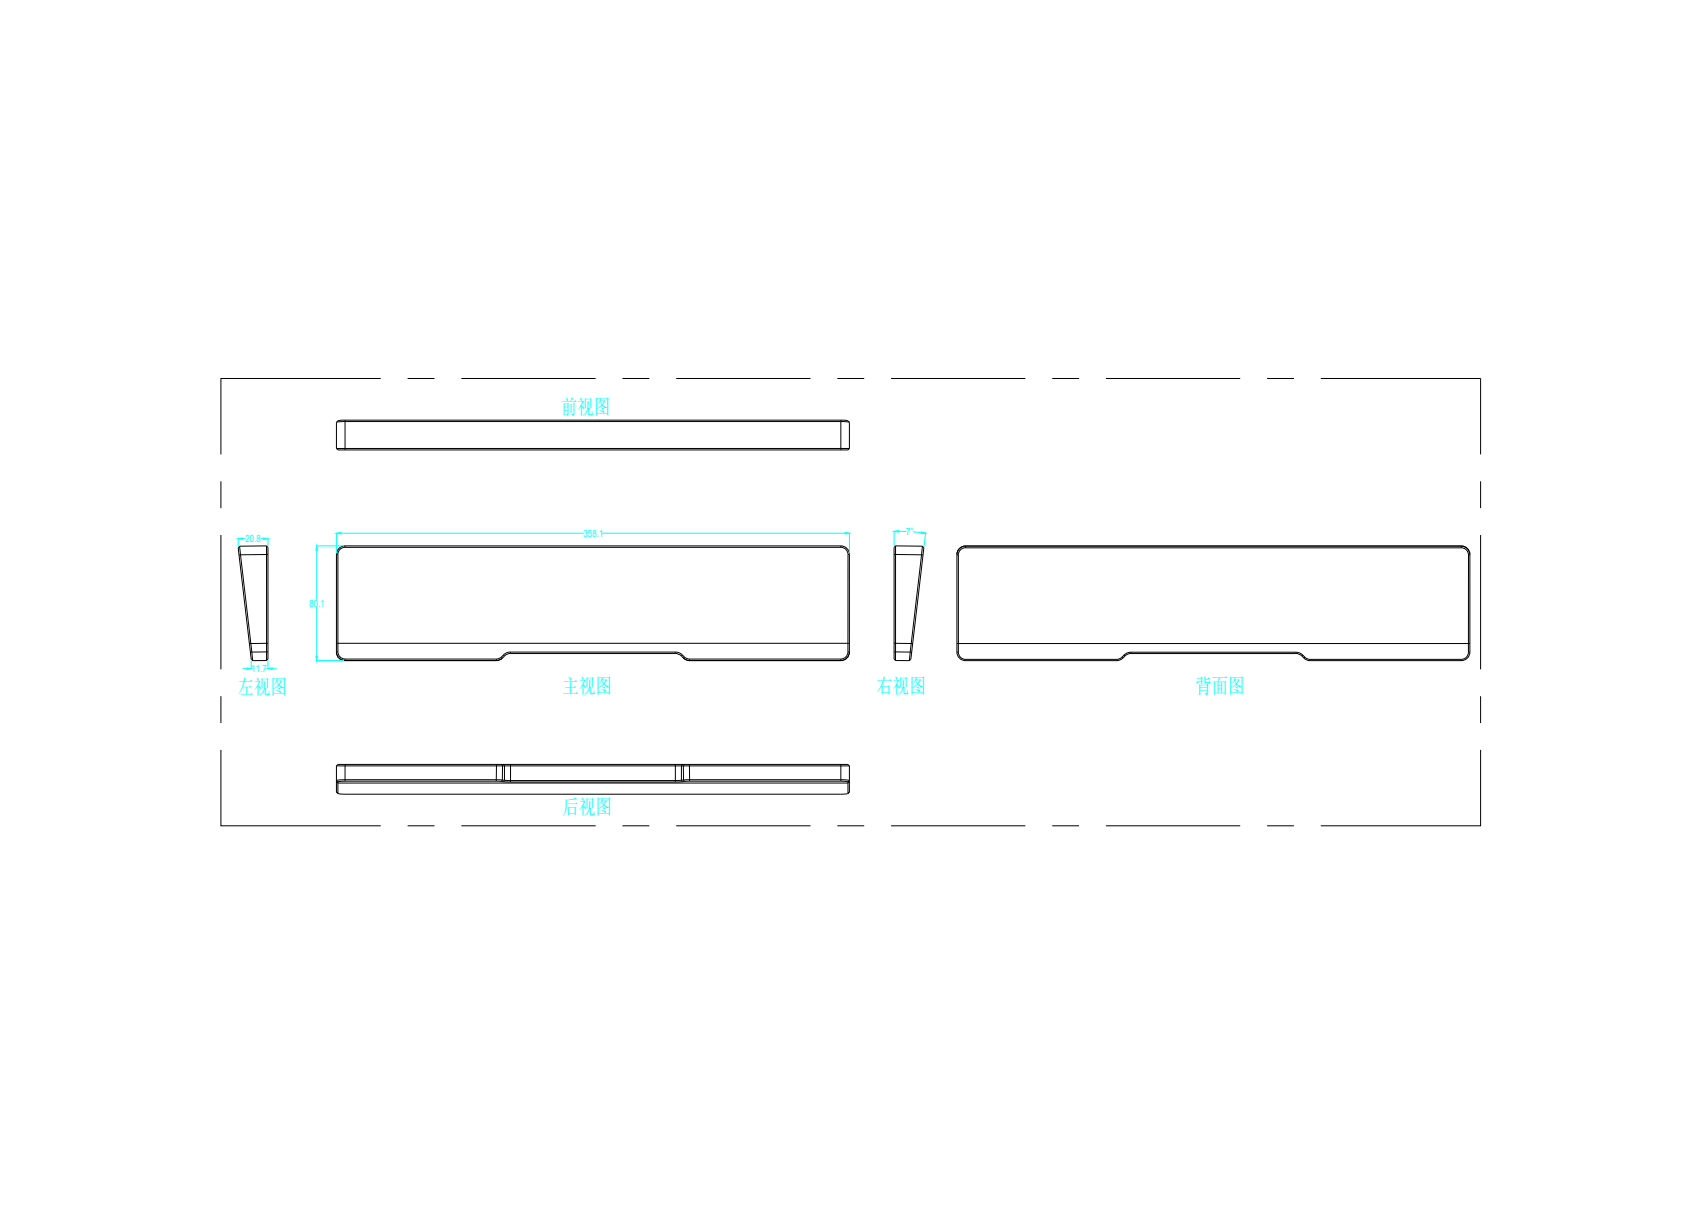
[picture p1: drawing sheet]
<svg xmlns="http://www.w3.org/2000/svg" width="1189mm" height="841mm" viewBox="0 0 1189 841" stroke-linecap="round" stroke-linejoin="round" font-family="sans-serif">
<!-- layer: 0 -->
<g fill="none" stroke="#000" stroke-width=".7">
<path d="M266 264h-112v53M285 264h18M322 264h94M435 264h18M472 264h94M585 264h18M622 264h94M735 264h18M772 264h94M885 264h18M922 264h112v53M235 295l4-1h349l5 1"/>
<path d="M235 295v18M241 293l-4 1-2 1M241 293v21M241 293h346M587 293l4 1 2 1M587 293v21M593 295v18M235 313l1 1h356l1-1M235 313h358M154 336v19M1034 336v19M154 373v94"/>
<path d="M1034 373v94M167 381l-1 1 9 78 1 1M167 381l1 6M168 387l8 68M168 387h-1M186 381v80M186 381l1 1v78l-1 1M186 381h-19M187 387h-19M235 387v68M235 387h1M236 387v68"/>
<path d="M241 382a5 5 0 0 0-5 5M241 381a6 6 0 0 0-6 6M241 381v1M241 382h346M241 381h346M587 381a6 6 0 0 1 6 6M587 382a5 5 0 0 1 5 5M587 381v1M592 387h1M592 387v68M593 387v68M624 387h19"/>
<path d="M625 381l-1 1v78l1 1M625 381v74M625 381h19M643 387l-8 68M643 387h1M644 381l-1 6M644 381l1 1-9 78-1 1M668 387v68M668 387h1M668 387a6 6 0 0 1 6-6h346a6 6 0 0 1 6 6M669 387v68M674 381a6 6 0 0 0-6 6"/>
<path d="M674 382a5 5 0 0 0-5 5M674 381h346M674 381v1M674 382h346M1020 382a5 5 0 0 1 5 5M1020 381a6 6 0 0 1 6 6M1020 381v1M1025 387v68M1026 387h-1M1026 387v68M176 455h-1M176 455v6"/>
<path d="M187 455h-11M187 449h-13M235 455a6 6 0 0 0 6 6M235 449h358M235 455h1M236 455a5 5 0 0 0 5 5M241 460v1M241 460h106M347 460v1M350 458l-3 2M351 459l-3 2h-1M351 459l-2 1-2 1"/>
<path d="M351 457l-1 2h1M351 457l1 1M352 458l-1 1M356 455l-2 1-3 1M356 456l-2 1-2 1M356 455h115v1h-115zM471 455l3 1 2 1M471 456l3 1 2 1M476 458l1 1M476 457l2 2h-1M476 457v1M477 459l2 1 2 1"/>
<path d="M477 459l2 2h2M478 458l3 2M481 460h106M481 460v1M587 460v1M592 455a5 5 0 0 1-5 5M592 455h1M593 455a6 6 0 0 1-6 6M624 455h1M624 449h13M625 455h10M625 455v6"/>
<path d="M635 455h1M635 455v6M668 455h1M668 449h358M668 455a6 6 0 0 0 6 6M669 455a5 5 0 0 0 5 5M783 459l-3 1M783 459h1M784 459l-2 2h-2M785 457v1M785 457l-2 2M785 458l-1 1"/>
<path d="M790 455l-3 1-2 1M790 456l-3 1-2 1M790 455v1h115v-1M790 455h115M905 456l2 1 2 1M905 455l2 1 3 1M909 458l1 1M910 457l1 2M910 457l-1 1M910 459l2 2h3M911 459h-1M911 459l4 1"/>
<path d="M1025 455a5 5 0 0 1-5 5M1026 455a6 6 0 0 1-6 6M1026 455h-1M186 461h-10M347 461h-106M481 461h106M625 461h10M674 461h106M674 460v1M674 460h106M780 460v1M915 461h105"/>
<path d="M915 460h105M915 460v1M1020 460v1M154 486v19M1034 486v19M154 523v53h112M235 535v18l1 1M235 535l1-1h356l1 1M235 535h358M241 534v11M347 534l-1 10M350 534l1 1v9"/>
<path d="M351 534l1 1v10M356 534v12M471 534v12M476 534v1v10M478 534l-1 1v9M481 534v10M587 534v11M593 535v18l-1 1M1034 523v53h-112M235 546l1 1h356l1-1M236 554h5h347h4M236 546v8"/>
<path d="M241 545l-5 1M241 545h105M346 545h4M346 544h-105l-6 1 1 1M346 544h5M346 544v1M350 545l1 1M351 544l-1 1M351 544l1 1M351 546h5M352 545h124M352 545l-1 1"/>
<path d="M356 546h115M476 545v1M476 546h-5M477 544l-1 1M477 544l1 1M478 545l-2 1M481 544h-4M481 544h106l6 1-1 1M481 545h-3M481 545h106M481 544v1M587 545l5 1"/>
<path d="M592 546v8M592 554h.1M285 576h18M322 576h94M435 576h18M472 576h94M585 576h18M622 576h94M735 576h18M772 576h94M885 576h18"/>
</g>
<g fill="none" stroke="#0ff" stroke-width=".7">
<path d="M166 376v6M169 376h2M182 376h2M187 376v5M235 372v14M238 372h170M420 372h170M593 372v14M624 371v10M627 371h6M638 371l5 1M646 372l-1 10"/>
<path d="M221 381h19M221 384v34M221 424v34M169 467h3M175 461v6M187 461v6M190 467h3M221 461h19"/>
</g>
<g fill="#0ff" stroke="#0ff" stroke-width=".7">
<path d="M590 372h3l-3 1z"/>
<path d="M235 372h3v1z"/>
<path d="M221 381l1 3h-1z"/>
<path d="M221 458h1l-1 3z"/>
<path d="M643 371l3 1h-3z"/>
<path d="M624 371l3-1v1z"/>
<path d="M166 376l3-1v1z"/>
<path d="M184 375l3 1h-3z"/>
<path d="M172 466l3 1h-3z"/>
<path d="M187 467l3-1v1z"/>
</g>
<g font-size="14.3" fill="#0ff">
<text x="392" y="289">前视图</text>
<text x="166" y="485">左视图</text>
<text x="393" y="484">主视图</text>
<text x="612" y="484">右视图</text>
<text x="835" y="484">背面图</text>
<text x="393" y="568">后视图</text>
</g>
<g font-size="7" fill="#0ff">
<text x="407" y="375">358.1</text>
<text x="633" y="374">7°</text>
<text x="171" y="378">20.8</text>
<text x="216" y="424">80.1</text>
<text x="176" y="469">11.7</text>
</g>
</svg>
